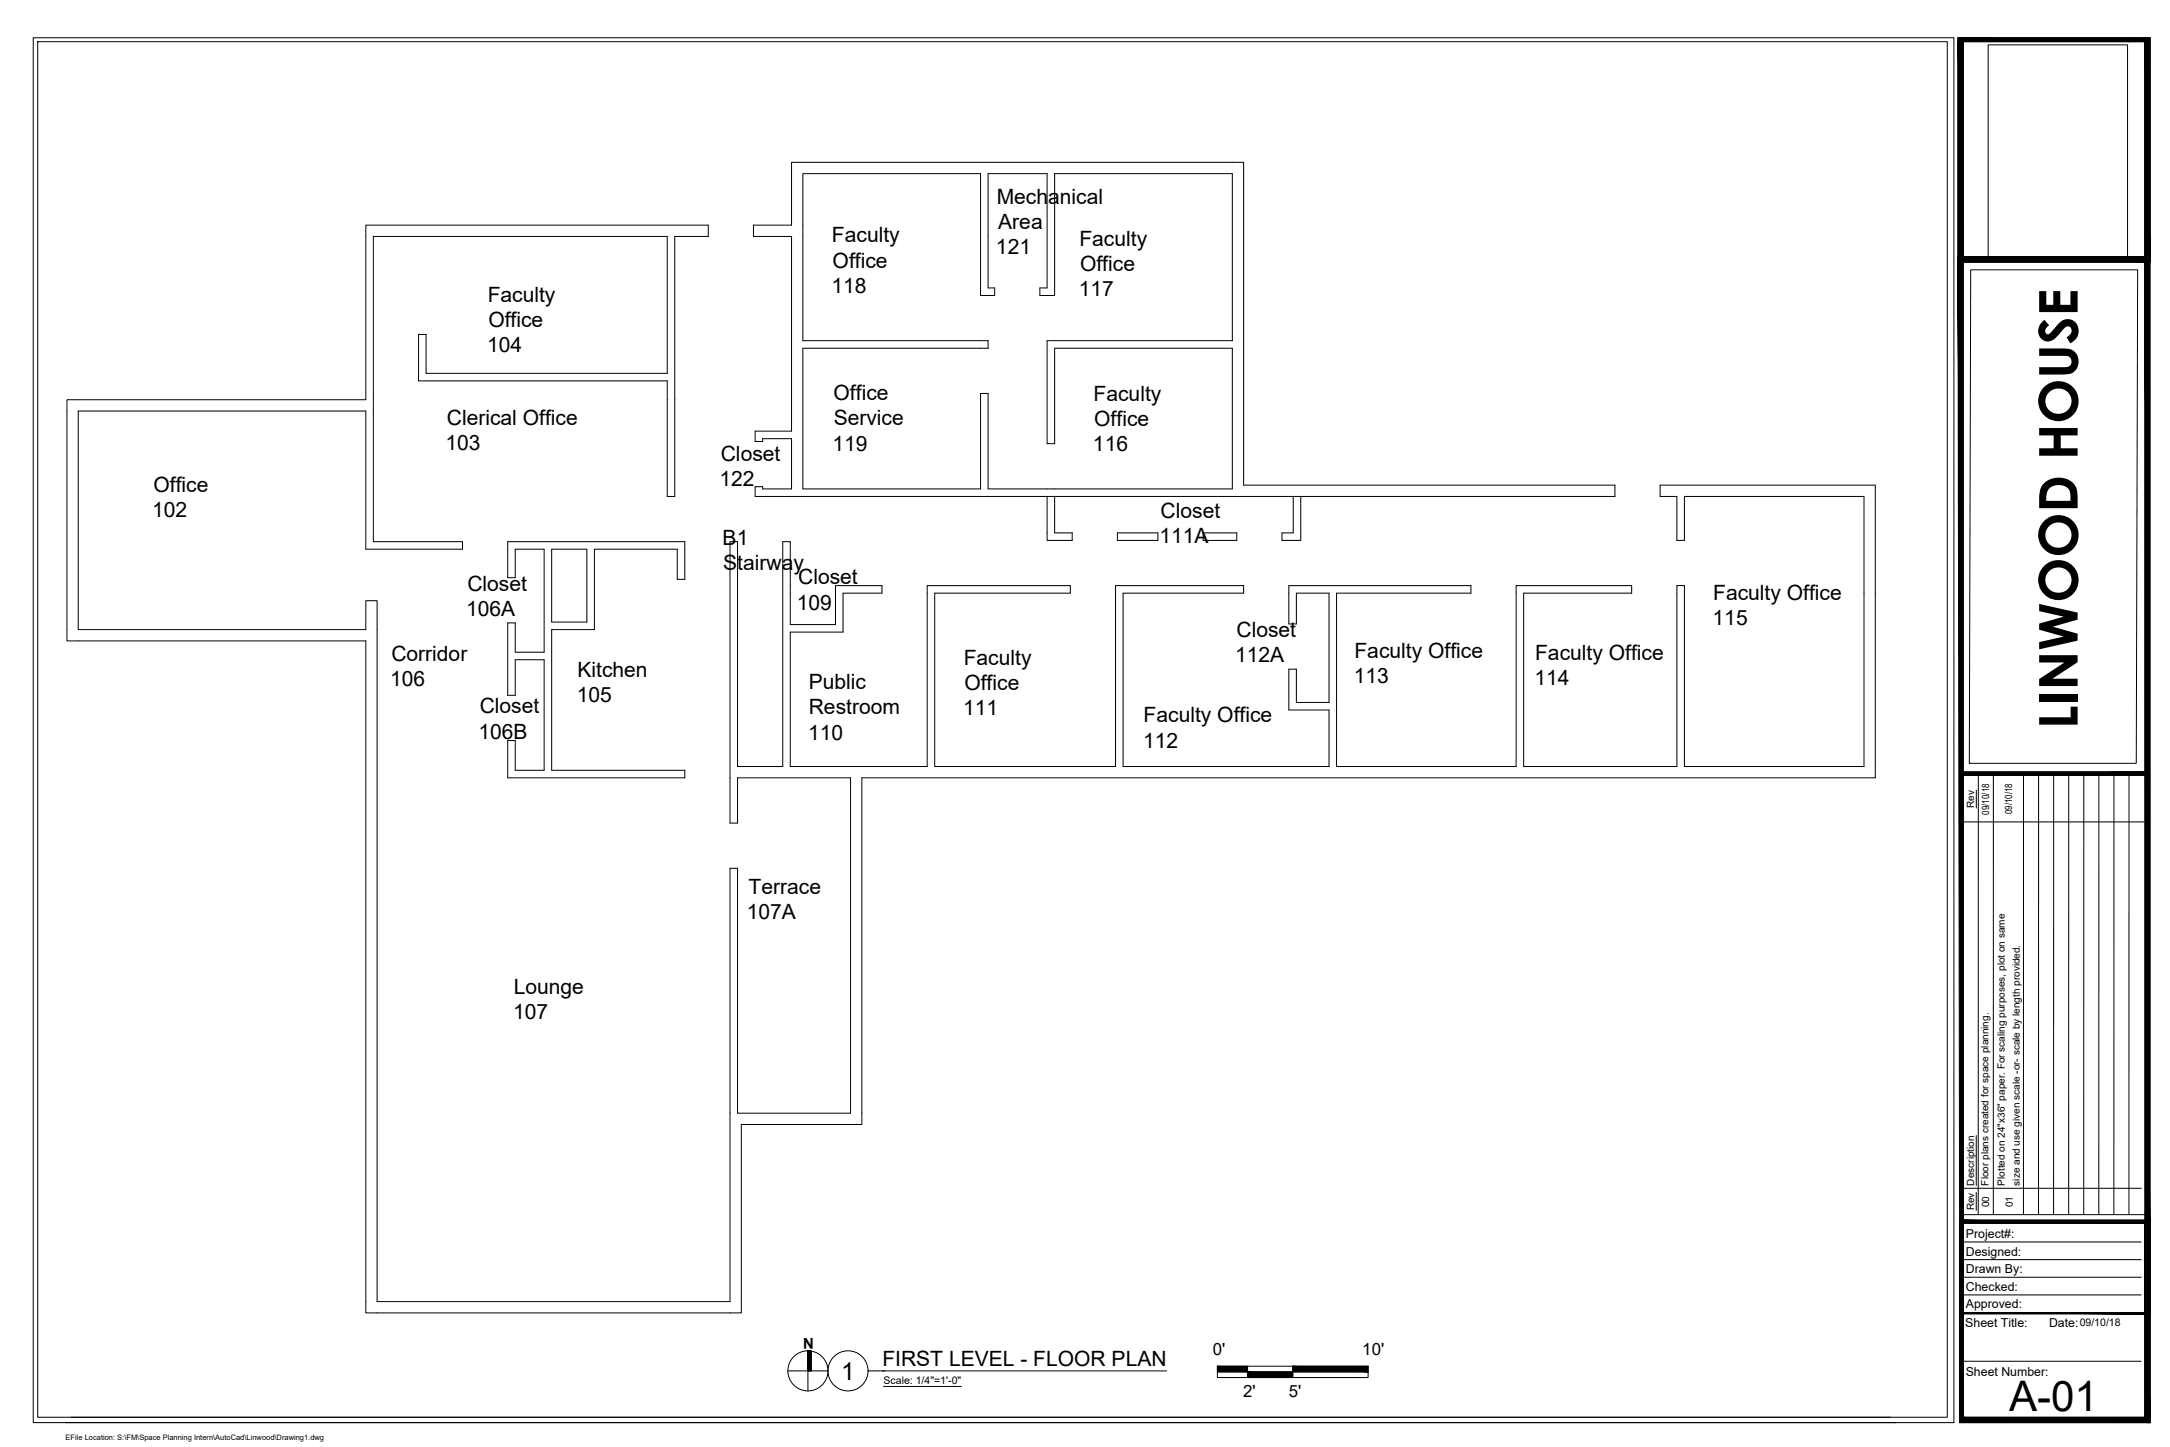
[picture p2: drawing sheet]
<svg xmlns="http://www.w3.org/2000/svg" width="914mm" height="610mm" viewBox="0 0 914 610" stroke-linecap="round" stroke-linejoin="round" font-family="sans-serif">
<!-- layer: 0 -->
<g fill="none" stroke="#000" stroke-width=".42">
<path d="M827.3 15.9v581.2M837.8 18.9h58.7v89.2h-58.7zM897.6 15.9v1.7M333.5 68.4h190.5v136h156.5v4.7h-362.3v-4.1h3.2v1h12.1v-21.2h-12.1v1.2h-3.2v-4.4h15.3v-82h-16v-4.8h16zM338.3 73.2h74.9v51.3h5.9v-3.2h-2.7v-48.1h24.8v48.1h-3v3.2h6.2v-51.3h74.9v70.3h-78.1v43.4h3.2v-40.2h74.9v59.3h-102.9v-40.2h-3.2v40.2h-74.9v-59.3h78.1v-3.2h-78.1zM28.2 168.4h125.9v-73.6h144.4v4.8h-14.2v109.5h-3.1v-48.6h-104.8v-19.6h3.1v16.4h101.7v-57.7h-123.9v128.6h37.6v3.2h-40.8v-58.2h-121.1v92h121.1v-12.1h4.8v295.2h148.7v-182.5h3.2v103.2h47.6v-141.3h-47.6v19.1h-3.2v-118.6h3.2v94.7h19v-94.7h3.2v34.9h19.1v-16.4h19.5v3.2h-16.4v16.4h-22.2v56.6h57.7v-76.2h60.3v3.2h-57.1v73h76.2v-76.2h53.9v3.2h-50.8v73h86.8v-23.8h-16.9v-17.2h3.2v14h13.7v-46h-13.7v13h-3.2v-16.2h76.7v3.2h-56.6v73h75.7v-76.2h48.7v3.2h-45.6v73h64.6v-76.2h3.2v76.2h75.7v-113.8h-75.7v18.6h-3.2v-18.6h-7.1v-4.7h90.7v123.3h-427v146h-50.8v79.4h-158.3v-283.1h-125.9zM441.2 209.1v18.6h10.6v-3.2h-7.4v-15.4M544.9 209.1v15.4h-4.7v3.2h7.9v-18.6M213.9 228.2h74.7v15.9h-3.2v-12.7h-34.9v33.8h-18v59.3h56.1v3.2h-74.7v-15.7h3.2v12.5h12.2v-46.6h-12.2v15h-3.2v-30.5h3.2v12.4h12.2v-43.4h-12.2v12h-3.2zM232.5 231.4h14.8v30.7h-14.8zM470.9 224.5h17v3.2h-17zM507 224.5h14.2v3.2h-14.2z"/>
<path d="M332 577.5h16.9M341.8 569.2v8.3h-1.4v-8.4v16.9M365.8 577.5h7.1M513 575.6h63.5v4.7h-63.5zM513 578h63.5M525.7 575.6v4.7M544.7 575.6v4.7"/>
<circle cx="340.4" cy="577.5" r="8.5"/>
<circle cx="357.3" cy="577.5" r="8.5"/>
</g>
<!-- layer: A-ANNO-TTLB -->
<path d="M830.4 113.7h70.4l-.6 207.9h-70.4z" fill="none" stroke="#000" stroke-width=".42"/>
<!-- layer: G-ANNO-TTLB -->
<g fill="none" stroke="#000" stroke-width=".42">
<path d="M14 15.9h809.3v583.4h-809.3zM15.9 17.6h804.6v579.5h-804.6zM825 15.9h81v94.5h-81zM827.3 17.6h76.5v90.5h-76.5zM833.6 325.9v185.5M840 325.9l-.1 185.5M852.7 325.9l-.1 185.5M859 325.9v185.5M865.4 325.9l-.1 185.5M871.7 325.9v185.5M878.1 325.9l-.1 185.5M884.4 325.9v185.5"/>
<path d="M886.9 325.9h-59.6l-.1 185.5M890.8 325.9l-.1 185.5M897.1 325.9v185.5M905.8 325.9v185.5M827.3 346.3h76.2M825.7 514h80.3v85.3h-80.3zM827.3 515.4h76.5v81.7h-76.5zM827.3 500.6h75M825.7 538.1h76.6M825.7 530.7h76.6M825.7 523.2h76.6M825.7 553h76.6"/>
<path d="M825.7 545.5h76.6M825.7 573.5h76.6M27.6 599.3h771.3M29.8 597.1h766.8"/>
</g>
<g fill="#000" stroke="#000" stroke-width=".42">
<path d="M825 17.6l2.3 90.5v-90.5zM825 17.6l2.3 90.5h-2.3z"/>
<path d="M825 15.9l81 1.7v-1.7zM825 15.9l81 1.7h-81z"/>
<path d="M903.8 17.6l2.2 90.5v-90.5zM903.8 17.6l2.2 90.5h-2.2z"/>
<path d="M825.1 110.4l2.2 442.6-.1-442.6zM825.1 110.4l2.2 442.6h-1.5z"/>
<path d="M825 108.1l81 2.3v-2.3zM825 108.1l81 2.3h-81z"/>
<path d="M825 108.1l81 2.3v-2.3zM825 108.1l81 2.3h-80.9z"/>
<path d="M903.8 110.4l2.2 442.6v-442.6zM903.8 110.4l2.2 442.6h-2.2z"/>
<path d="M827.3 325.1v1.6l77.7-1.6zM827.3 326.7l77.7-1.6v1.6z"/>
<path d="M825.7 515.4l1.6 81.7v-81.7zM825.7 515.4l1.6 81.7h-1.6z"/>
<path d="M825.7 514l80.3 1.4v-1.4zM825.7 514l80.3 1.4h-80.3z"/>
<path d="M903.8 515.4l2.2 81.7v-81.7zM903.8 515.4l2.2 81.7h-2.2z"/>
<path d="M825.8 553l80.2 .6v-.6zM825.8 553l80.2 .6h-80.2z"/>
<path d="M825.7 597.1l80.3 2.2v-2.2zM825.7 597.1l80.3 2.2h-80.3z"/>
</g>
<!-- layer: 0 -->
<path d="M897 15.9v1.7M897.6 15.9v1.7" fill="none" stroke="#000" stroke-width=".5"/>
<!-- layer: LIGHTING -->
<path d="M827.3 511.7h76.9" fill="none" stroke="#000" stroke-width=".42"/>
<!-- layer: G-ANNO-TEXT -->
<path d="M832.8 332.9v7.5M832.8 478.4v21.1M832.8 502.4v7.5M371.8 577.5h119.8M372.3 584.1h32.8" fill="none" stroke="#000" stroke-width=".42"/>
<!-- layer: 0 -->
<g fill="#000" stroke="#000" stroke-width=".42">
<path d="M340.4 569.1h.5z"/>
<path d="M340.4 569.1h1zM340.4 569.1h1z"/>
<path d="M340.4 569.1l1.4 .1zM340.4 569.1l1.4 .1z"/>
<path d="M340.4 569.2l1.4 8.3v-8.3zM340.4 569.2l1.4 8.3h-1.4z"/>
<path d="M513 575.6l12.7 2.4v-2.4zM513 575.6l12.7 2.4h-12.7z"/>
<path d="M525.7 578l19 2.3v-2.3zM525.7 578l19 2.3h-19z"/>
<path d="M544.7 575.6l31.8 2.4v-2.4zM544.7 575.6l31.8 2.4h-31.8z"/>
</g>
<text font-size="22.6" x="875.5" y="307.1" transform="rotate(-90 875.5 307.1)">LINWOOD HOUSE</text>
<text font-size="17.7" x="846.6" y="594.5">A-01</text>
<text font-size="10.4" x="354.5" y="581.3">1</text>
<g font-size="8.9">
<text x="420" y="86">Mechanical</text>
<text x="420.6" y="96.6">Area</text>
<text x="350.6" y="102.1">Faculty</text>
<text x="419.7" y="107.2">121</text>
<text x="454.8" y="103.6">Faculty</text>
<text x="350.9" y="112.8">Office</text>
<text x="455.1" y="114.3">Office</text>
<text x="350.3" y="123.4">118</text>
<text x="454.6" y="124.9">117</text>
<text x="205.5" y="127.1">Faculty</text>
<text x="205.8" y="137.8">Office</text>
<text x="205.3" y="148.4">104</text>
<text x="351.3" y="168.5">Office</text>
<text x="460.8" y="168.9">Faculty</text>
<text x="188.3" y="179.2">Clerical Office</text>
<text x="351.3" y="179.2">Service</text>
<text x="461.1" y="179.6">Office</text>
<text x="187.7" y="189.8">103</text>
<text x="350.7" y="189.8">119</text>
<text x="460.6" y="190.2">116</text>
<text x="303.7" y="194.3">Closet</text>
<text x="64.7" y="207.3">Office</text>
<text x="303.2" y="204.9">122</text>
<text x="64.1" y="217.9">102</text>
<text x="489.1" y="218.2">Closet</text>
<text x="304.5" y="229.4">B1</text>
<text x="488.5" y="228.9">111A</text>
<text x="304.8" y="240.1">Stairway</text>
<text x="197" y="249">Closet</text>
<text x="336.3" y="246.2">Closet</text>
<text x="335.8" y="256.8">109</text>
<text x="721.9" y="252.8">Faculty Office</text>
<text x="196.4" y="259.6">106A</text>
<text x="721.7" y="263.4">115</text>
<text x="521" y="268.4">Closet</text>
<text x="164.9" y="278.4">Corridor</text>
<text x="406.1" y="280">Faculty</text>
<text x="520.5" y="279">112A</text>
<text x="570.7" y="277.1">Faculty Office</text>
<text x="646.9" y="278.1">Faculty Office</text>
<text x="243.3" y="285.3">Kitchen</text>
<text x="570.5" y="287.7">113</text>
<text x="164.4" y="289">106</text>
<text x="340.8" y="290.4">Public</text>
<text x="406.4" y="290.7">Office</text>
<text x="646.6" y="288.7">114</text>
<text x="243" y="295.9">105</text>
<text x="202.1" y="300.5">Closet</text>
<text x="340.8" y="301">Restroom</text>
<text x="405.8" y="301.3">111</text>
<text x="481.9" y="304.4">Faculty Office</text>
<text x="201.6" y="311.1">106B</text>
<text x="340.5" y="311.6">110</text>
<text x="481.7" y="315">112</text>
<text x="315.4" y="376.6">Terrace</text>
<text x="314.7" y="387.2">107A</text>
<text x="216.5" y="418.8">Lounge</text>
<text x="216.2" y="429.4">107</text>
<text x="371.8" y="575.7">FIRST LEVEL - FLOOR PLAN</text>
</g>
<g font-size="7.1">
<text x="511.1" y="571">0'</text>
<text x="574.1" y="571">10'</text>
<text x="523.8" y="588.7">2'</text>
<text x="543.1" y="588.7">5'</text>
</g>
<text font-size="6.3" x="342.9" y="563.7" transform="rotate(180 342.9 563.7)">N</text>
<g font-size="5.2">
<text x="828.4" y="521.5">Project#:</text>
<text x="828.4" y="528.9">Designed:</text>
<text x="828.4" y="536.4">Drawn By:</text>
<text x="828.4" y="543.9">Checked:</text>
<text x="828.4" y="551.2">Approved:</text>
<text x="828.1" y="559">Sheet Title:</text>
<text x="863.4" y="559.1">Date:</text>
<text x="828.3" y="579.8">Sheet Number:</text>
</g>
<g font-size="4.4">
<text x="876.3" y="558.7">09/10/18</text>
<text x="372.3" y="583.2">Scale: 1/4&quot;=1'-0&quot;</text>
</g>
<g font-size="4.2">
<text x="831.9" y="340.4" transform="rotate(-90 831.9 340.4)">Rev</text>
<text x="838.3" y="343.2" transform="rotate(-90 838.3 343.2)">09/10/18</text>
<text x="847.9" y="343" transform="rotate(-90 847.9 343)">09/10/18</text>
<text x="831.9" y="499.5" transform="rotate(-90 831.9 499.5)">Description</text>
<text x="838" y="499.5" transform="rotate(-90 838 499.5)">Floor plans created for space planning.</text>
<text x="844.8" y="499.5" transform="rotate(-90 844.8 499.5)">Plotted on 24&quot;x36&quot; paper. For scaling purposes, plot on same</text>
<text x="851.1" y="499.5" transform="rotate(-90 851.1 499.5)">size and use given scale -or- scale by length provided.</text>
<text x="831.9" y="509.9" transform="rotate(-90 831.9 509.9)">Rev</text>
<text x="838.2" y="508.5" transform="rotate(-90 838.2 508.5)">00</text>
<text x="848.2" y="508.5" transform="rotate(-90 848.2 508.5)">01</text>
</g>
<text font-size="3.2" x="27.6" y="606.8">EFile Location: S:\FM\Space Planning Intern\AutoCad\Linwood\Drawing1.dwg</text>
</svg>
